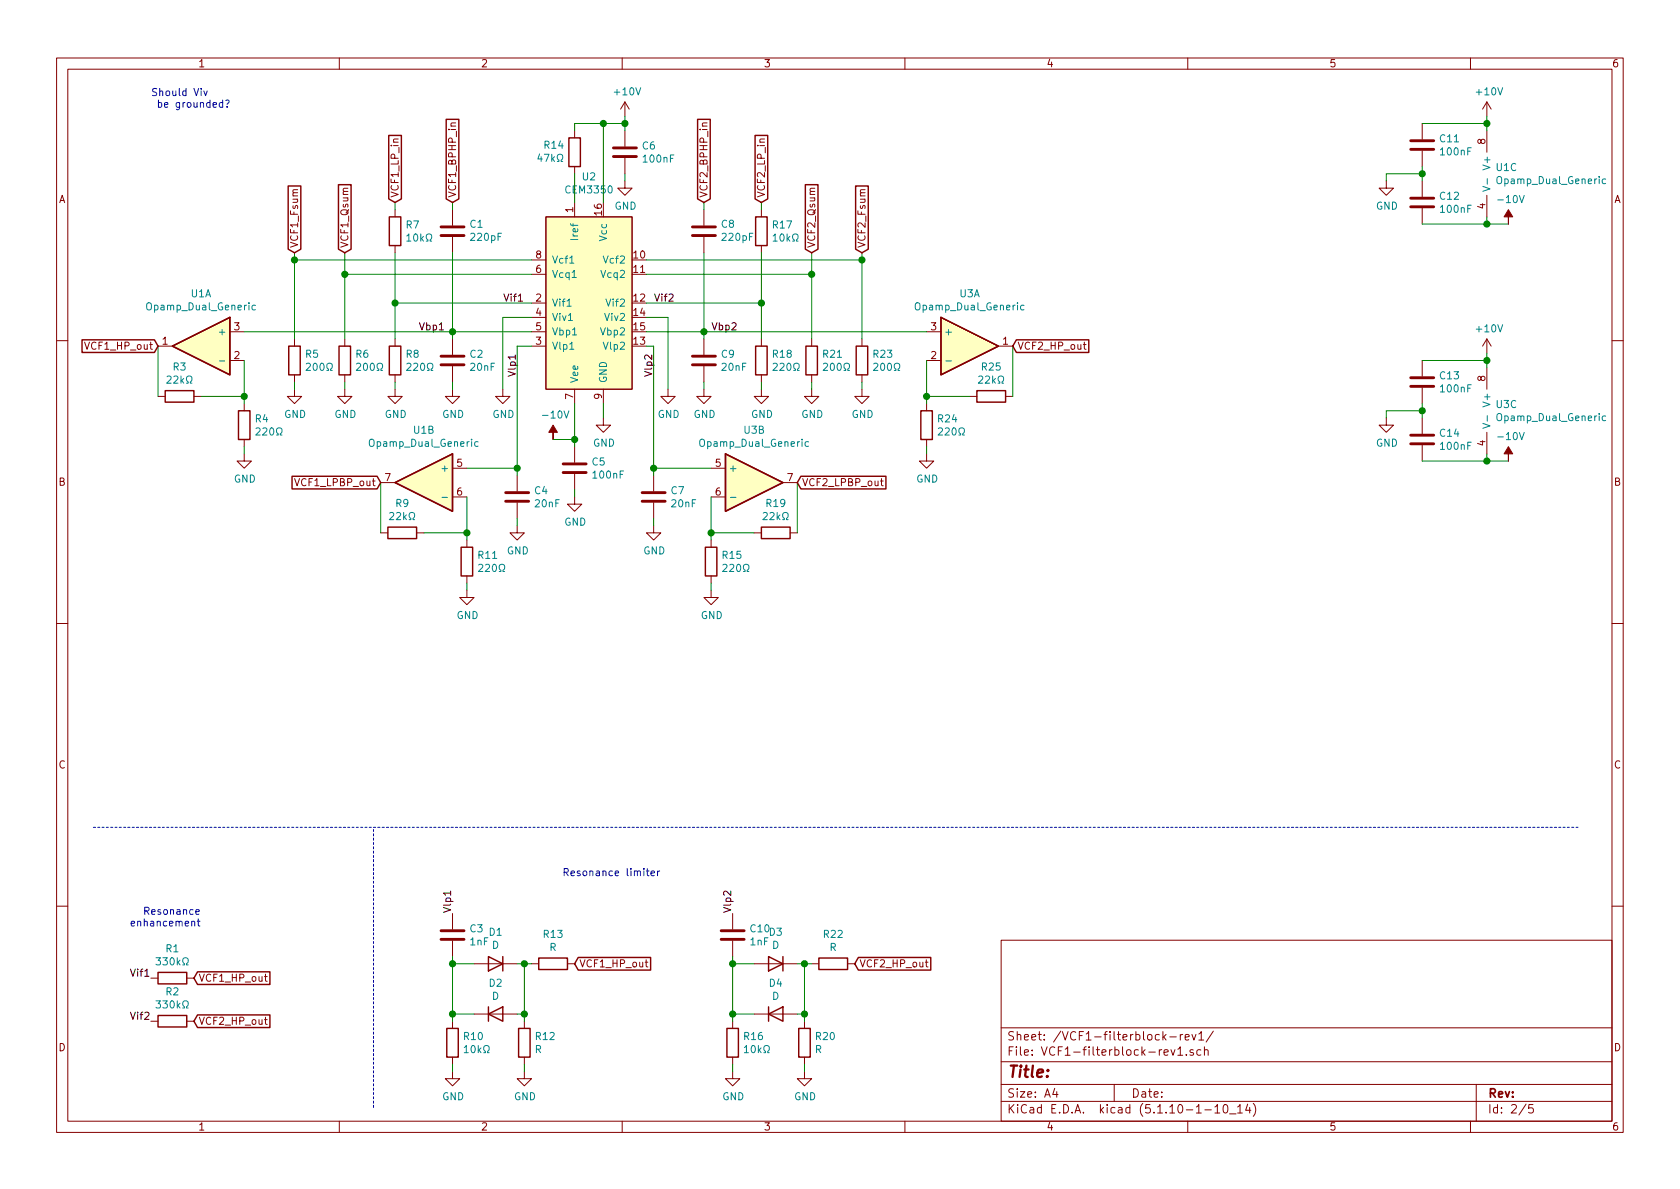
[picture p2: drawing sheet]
EESchema Schematic File Version 4
EELAYER 30 0
EELAYER END
$Descr A4 11693 8268
encoding utf-8
Sheet 2 5
Title ""
Date ""
Rev ""
Comp ""
Comment1 ""
Comment2 ""
Comment3 ""
Comment4 ""
$EndDescr
$Comp
L Device:C C7
U 1 1
P 4550 3450
F 0 "C7" H 4665 3496 50  0000 L CNN
F 1 "20nF" H 4665 3405 50  0000 L CNN
F 2 "" H 4588 3300 50  0001 C CNN
F 3 "~" H 4550 3450 50  0001 C CNN
	1    4550 3450
	1    0    0    -1  
$EndComp
$Comp
L Device:C C2
U 1 1
P 3150 2500
F 0 "C2" H 3265 2546 50  0000 L CNN
F 1 "20nF" H 3265 2455 50  0000 L CNN
F 2 "" H 3188 2350 50  0001 C CNN
F 3 "~" H 3150 2500 50  0001 C CNN
	1    3150 2500
	1    0    0    -1  
$EndComp
$Comp
L Device:C C5
U 1 1
P 4000 3250
F 0 "C5" H 4115 3296 50  0000 L CNN
F 1 "100nF" H 4115 3205 50  0000 L CNN
F 2 "" H 4038 3100 50  0001 C CNN
F 3 "~" H 4000 3250 50  0001 C CNN
	1    4000 3250
	1    0    0    -1  
$EndComp
$Comp
L Device:C C6
U 1 1
P 4350 1050
F 0 "C6" H 4465 1096 50  0000 L CNN
F 1 "100nF" H 4465 1005 50  0000 L CNN
F 2 "" H 4388 900 50  0001 C CNN
F 3 "~" H 4350 1050 50  0001 C CNN
	1    4350 1050
	1    0    0    -1  
$EndComp
$Comp
L power:GND #PWR015
U 1 1
P 4350 1250
F 0 "#PWR015" H 4350 1000 50  0001 C CNN
F 1 "GND" H 4355 1077 50  0000 C CNN
F 2 "" H 4350 1250 50  0001 C CNN
F 3 "" H 4350 1250 50  0001 C CNN
	1    4350 1250
	1    0    0    -1  
$EndComp
$Comp
L power:GND #PWR016
U 1 1
P 4550 3650
F 0 "#PWR016" H 4550 3400 50  0001 C CNN
F 1 "GND" H 4555 3477 50  0000 C CNN
F 2 "" H 4550 3650 50  0001 C CNN
F 3 "" H 4550 3650 50  0001 C CNN
	1    4550 3650
	1    0    0    -1  
$EndComp
$Comp
L power:GND #PWR012
U 1 1
P 4000 3450
F 0 "#PWR012" H 4000 3200 50  0001 C CNN
F 1 "GND" H 4005 3277 50  0000 C CNN
F 2 "" H 4000 3450 50  0001 C CNN
F 3 "" H 4000 3450 50  0001 C CNN
	1    4000 3450
	1    0    0    -1  
$EndComp
$Comp
L power:GND #PWR05
U 1 1
P 3150 2700
F 0 "#PWR05" H 3150 2450 50  0001 C CNN
F 1 "GND" H 3155 2527 50  0000 C CNN
F 2 "" H 3150 2700 50  0001 C CNN
F 3 "" H 3150 2700 50  0001 C CNN
	1    3150 2700
	1    0    0    -1  
$EndComp
Wire Wire Line
	3600 2400 3700 2400
Wire Wire Line
	3150 2350 3150 2300
Wire Wire Line
	3150 2300 3700 2300
Wire Wire Line
	3150 2650 3150 2700
$Comp
L power:GND #PWR013
U 1 1
P 4200 2900
F 0 "#PWR013" H 4200 2650 50  0001 C CNN
F 1 "GND" H 4205 2727 50  0000 C CNN
F 2 "" H 4200 2900 50  0001 C CNN
F 3 "" H 4200 2900 50  0001 C CNN
	1    4200 2900
	1    0    0    -1  
$EndComp
Wire Wire Line
	4200 2800 4200 2900
Wire Wire Line
	4550 3600 4550 3650
Wire Wire Line
	4550 3300 4550 3250
Wire Wire Line
	4550 2400 4500 2400
Wire Wire Line
	4350 900  4350 850 
Wire Wire Line
	4350 850  4200 850 
Wire Wire Line
	4200 850  4200 1400
Connection ~ 4350 850 
Wire Wire Line
	4350 850  4350 800 
Wire Wire Line
	4000 3400 4000 3450
Wire Wire Line
	4000 1200 4000 1400
Wire Wire Line
	4000 900  4000 850 
Wire Wire Line
	4000 850  4200 850 
Connection ~ 4200 850 
$Comp
L Device:R R14
U 1 1
P 4000 1050
F 0 "R14" H 3931 1004 50  0000 R CNN
F 1 "47kΩ" H 3931 1095 50  0000 R CNN
F 2 "" V 3930 1050 50  0001 C CNN
F 3 "~" H 4000 1050 50  0001 C CNN
	1    4000 1050
	1    0    0    1   
$EndComp
$Comp
L Device:C C1
U 1 1
P 3150 1600
F 0 "C1" H 3035 1554 50  0000 R CNN
F 1 "220pF" H 3035 1645 50  0000 R CNN
F 2 "" H 3188 1450 50  0001 C CNN
F 3 "~" H 3150 1600 50  0001 C CNN
	1    3150 1600
	-1   0    0    1   
$EndComp
$Comp
L power:GND #PWR018
U 1 1
P 4900 2700
F 0 "#PWR018" H 4900 2450 50  0001 C CNN
F 1 "GND" H 4905 2527 50  0000 C CNN
F 2 "" H 4900 2700 50  0001 C CNN
F 3 "" H 4900 2700 50  0001 C CNN
	1    4900 2700
	1    0    0    -1  
$EndComp
Wire Wire Line
	4900 2650 4900 2700
Wire Wire Line
	4900 2300 4900 2350
$Comp
L Device:C C9
U 1 1
P 4900 2500
F 0 "C9" H 5015 2546 50  0000 L CNN
F 1 "20nF" H 5015 2455 50  0000 L CNN
F 2 "" H 4938 2350 50  0001 C CNN
F 3 "~" H 4900 2500 50  0001 C CNN
	1    4900 2500
	1    0    0    -1  
$EndComp
$Comp
L Device:R R18
U 1 1
P 5300 2500
F 0 "R18" H 5370 2546 50  0000 L CNN
F 1 "220Ω" H 5370 2455 50  0000 L CNN
F 2 "" V 5230 2500 50  0001 C CNN
F 3 "~" H 5300 2500 50  0001 C CNN
	1    5300 2500
	1    0    0    -1  
$EndComp
$Comp
L power:GND #PWR021
U 1 1
P 5300 2700
F 0 "#PWR021" H 5300 2450 50  0001 C CNN
F 1 "GND" H 5305 2527 50  0000 C CNN
F 2 "" H 5300 2700 50  0001 C CNN
F 3 "" H 5300 2700 50  0001 C CNN
	1    5300 2700
	1    0    0    -1  
$EndComp
$Comp
L power:GND #PWR04
U 1 1
P 2750 2700
F 0 "#PWR04" H 2750 2450 50  0001 C CNN
F 1 "GND" H 2755 2527 50  0000 C CNN
F 2 "" H 2750 2700 50  0001 C CNN
F 3 "" H 2750 2700 50  0001 C CNN
	1    2750 2700
	1    0    0    -1  
$EndComp
Wire Wire Line
	2750 2700 2750 2650
Wire Wire Line
	5300 2700 5300 2650
$Comp
L Device:R R8
U 1 1
P 2750 2500
F 0 "R8" H 2820 2546 50  0000 L CNN
F 1 "220Ω" H 2820 2455 50  0000 L CNN
F 2 "" V 2680 2500 50  0001 C CNN
F 3 "~" H 2750 2500 50  0001 C CNN
	1    2750 2500
	1    0    0    -1  
$EndComp
$Comp
L Device:R R21
U 1 1
P 5650 2500
F 0 "R21" H 5720 2546 50  0000 L CNN
F 1 "200Ω" H 5720 2455 50  0000 L CNN
F 2 "" V 5580 2500 50  0001 C CNN
F 3 "~" H 5650 2500 50  0001 C CNN
	1    5650 2500
	1    0    0    -1  
$EndComp
$Comp
L power:GND #PWR023
U 1 1
P 5650 2700
F 0 "#PWR023" H 5650 2450 50  0001 C CNN
F 1 "GND" H 5655 2527 50  0000 C CNN
F 2 "" H 5650 2700 50  0001 C CNN
F 3 "" H 5650 2700 50  0001 C CNN
	1    5650 2700
	1    0    0    -1  
$EndComp
$Comp
L Device:R R23
U 1 1
P 6000 2500
F 0 "R23" H 6070 2546 50  0000 L CNN
F 1 "200Ω" H 6070 2455 50  0000 L CNN
F 2 "" V 5930 2500 50  0001 C CNN
F 3 "~" H 6000 2500 50  0001 C CNN
	1    6000 2500
	1    0    0    -1  
$EndComp
$Comp
L power:GND #PWR024
U 1 1
P 6000 2700
F 0 "#PWR024" H 6000 2450 50  0001 C CNN
F 1 "GND" H 6005 2527 50  0000 C CNN
F 2 "" H 6000 2700 50  0001 C CNN
F 3 "" H 6000 2700 50  0001 C CNN
	1    6000 2700
	1    0    0    -1  
$EndComp
$Comp
L Device:R R6
U 1 1
P 2400 2500
F 0 "R6" H 2470 2546 50  0000 L CNN
F 1 "200Ω" H 2470 2455 50  0000 L CNN
F 2 "" V 2330 2500 50  0001 C CNN
F 3 "~" H 2400 2500 50  0001 C CNN
	1    2400 2500
	1    0    0    -1  
$EndComp
$Comp
L power:GND #PWR03
U 1 1
P 2400 2700
F 0 "#PWR03" H 2400 2450 50  0001 C CNN
F 1 "GND" H 2405 2527 50  0000 C CNN
F 2 "" H 2400 2700 50  0001 C CNN
F 3 "" H 2400 2700 50  0001 C CNN
	1    2400 2700
	1    0    0    -1  
$EndComp
$Comp
L Device:R R5
U 1 1
P 2050 2500
F 0 "R5" H 2120 2546 50  0000 L CNN
F 1 "200Ω" H 2120 2455 50  0000 L CNN
F 2 "" V 1980 2500 50  0001 C CNN
F 3 "~" H 2050 2500 50  0001 C CNN
	1    2050 2500
	1    0    0    -1  
$EndComp
$Comp
L power:GND #PWR02
U 1 1
P 2050 2700
F 0 "#PWR02" H 2050 2450 50  0001 C CNN
F 1 "GND" H 2055 2527 50  0000 C CNN
F 2 "" H 2050 2700 50  0001 C CNN
F 3 "" H 2050 2700 50  0001 C CNN
	1    2050 2700
	1    0    0    -1  
$EndComp
Wire Wire Line
	5650 2700 5650 2650
Wire Wire Line
	6000 2700 6000 2650
Wire Wire Line
	5650 2350 5650 1900
Wire Wire Line
	5650 1900 4500 1900
Wire Wire Line
	6000 2350 6000 1800
Wire Wire Line
	6000 1800 4500 1800
Wire Wire Line
	2400 2350 2400 1900
Wire Wire Line
	2400 1900 3700 1900
Wire Wire Line
	2050 2350 2050 1800
Wire Wire Line
	2050 1800 3700 1800
Wire Wire Line
	2050 2700 2050 2650
Wire Wire Line
	2400 2700 2400 2650
Wire Wire Line
	3150 1750 3150 2300
Connection ~ 3150 2300
$Comp
L Device:R R7
U 1 1
P 2750 1600
F 0 "R7" H 2820 1646 50  0000 L CNN
F 1 "10kΩ" H 2820 1555 50  0000 L CNN
F 2 "" V 2680 1600 50  0001 C CNN
F 3 "~" H 2750 1600 50  0001 C CNN
	1    2750 1600
	1    0    0    -1  
$EndComp
Wire Wire Line
	2400 1900 2400 1750
Connection ~ 2400 1900
Wire Wire Line
	2050 1800 2050 1750
Connection ~ 2050 1800
$Comp
L Device:C C8
U 1 1
P 4900 1600
F 0 "C8" H 4785 1554 50  0000 R CNN
F 1 "220pF" H 4785 1645 50  0000 R CNN
F 2 "" H 4938 1450 50  0001 C CNN
F 3 "~" H 4900 1600 50  0001 C CNN
	1    4900 1600
	-1   0    0    1   
$EndComp
$Comp
L Device:R R17
U 1 1
P 5300 1600
F 0 "R17" H 5370 1646 50  0000 L CNN
F 1 "10kΩ" H 5370 1555 50  0000 L CNN
F 2 "" V 5230 1600 50  0001 C CNN
F 3 "~" H 5300 1600 50  0001 C CNN
	1    5300 1600
	1    0    0    -1  
$EndComp
Wire Wire Line
	4900 1750 4900 2300
Connection ~ 4900 2300
Wire Wire Line
	5650 1750 5650 1900
Connection ~ 5650 1900
Wire Wire Line
	6000 1750 6000 1800
Connection ~ 6000 1800
$Comp
L Device:Opamp_Dual_Generic U3
U 1 1
P 6750 2400
F 0 "U3" H 6750 2767 50  0000 C CNN
F 1 "Opamp_Dual_Generic" H 6750 2676 50  0000 C CNN
F 2 "" H 6750 2400 50  0001 C CNN
F 3 "~" H 6750 2400 50  0001 C CNN
	1    6750 2400
	1    0    0    -1  
$EndComp
$Comp
L Device:Opamp_Dual_Generic U3
U 2 1
P 5250 3350
F 0 "U3" H 5250 3717 50  0000 C CNN
F 1 "Opamp_Dual_Generic" H 5250 3626 50  0000 C CNN
F 2 "" H 5250 3350 50  0001 C CNN
F 3 "~" H 5250 3350 50  0001 C CNN
	2    5250 3350
	1    0    0    -1  
$EndComp
$Comp
L Device:Opamp_Dual_Generic U1
U 1 1
P 1400 2400
F 0 "U1" H 1400 2767 50  0000 C CNN
F 1 "Opamp_Dual_Generic" H 1400 2676 50  0000 C CNN
F 2 "" H 1400 2400 50  0001 C CNN
F 3 "~" H 1400 2400 50  0001 C CNN
	1    1400 2400
	-1   0    0    -1  
$EndComp
$Comp
L Device:Opamp_Dual_Generic U1
U 2 1
P 2950 3350
F 0 "U1" H 2950 3717 50  0000 C CNN
F 1 "Opamp_Dual_Generic" H 2950 3626 50  0000 C CNN
F 2 "" H 2950 3350 50  0001 C CNN
F 3 "~" H 2950 3350 50  0001 C CNN
	2    2950 3350
	-1   0    0    -1  
$EndComp
$Comp
L Device:R R24
U 1 1
P 6450 2950
F 0 "R24" H 6520 2996 50  0000 L CNN
F 1 "220Ω" H 6520 2905 50  0000 L CNN
F 2 "" V 6380 2950 50  0001 C CNN
F 3 "~" H 6450 2950 50  0001 C CNN
	1    6450 2950
	1    0    0    -1  
$EndComp
$Comp
L Device:R R4
U 1 1
P 1700 2950
F 0 "R4" H 1770 2996 50  0000 L CNN
F 1 "220Ω" H 1770 2905 50  0000 L CNN
F 2 "" V 1630 2950 50  0001 C CNN
F 3 "~" H 1700 2950 50  0001 C CNN
	1    1700 2950
	1    0    0    -1  
$EndComp
$Comp
L Device:R R25
U 1 1
P 6900 2750
F 0 "R25" V 6693 2750 50  0000 C CNN
F 1 "22kΩ" V 6784 2750 50  0000 C CNN
F 2 "" V 6830 2750 50  0001 C CNN
F 3 "~" H 6900 2750 50  0001 C CNN
	1    6900 2750
	0    1    1    0   
$EndComp
$Comp
L Device:R R3
U 1 1
P 1250 2750
F 0 "R3" V 1043 2750 50  0000 C CNN
F 1 "22kΩ" V 1134 2750 50  0000 C CNN
F 2 "" V 1180 2750 50  0001 C CNN
F 3 "~" H 1250 2750 50  0001 C CNN
	1    1250 2750
	0    1    1    0   
$EndComp
$Comp
L power:GND #PWR01
U 1 1
P 1700 3150
F 0 "#PWR01" H 1700 2900 50  0001 C CNN
F 1 "GND" H 1705 2977 50  0000 C CNN
F 2 "" H 1700 3150 50  0001 C CNN
F 3 "" H 1700 3150 50  0001 C CNN
	1    1700 3150
	1    0    0    -1  
$EndComp
$Comp
L power:GND #PWR025
U 1 1
P 6450 3150
F 0 "#PWR025" H 6450 2900 50  0001 C CNN
F 1 "GND" H 6455 2977 50  0000 C CNN
F 2 "" H 6450 3150 50  0001 C CNN
F 3 "" H 6450 3150 50  0001 C CNN
	1    6450 3150
	1    0    0    -1  
$EndComp
Wire Wire Line
	4900 2300 6450 2300
Wire Wire Line
	6450 2800 6450 2750
Wire Wire Line
	6750 2750 6450 2750
Connection ~ 6450 2750
Wire Wire Line
	6450 2750 6450 2500
Wire Wire Line
	7050 2750 7050 2400
Wire Wire Line
	6450 3150 6450 3100
Wire Wire Line
	1700 2500 1700 2750
Wire Wire Line
	1400 2750 1700 2750
Connection ~ 1700 2750
Wire Wire Line
	1700 2750 1700 2800
Wire Wire Line
	1700 2300 3150 2300
Wire Wire Line
	1100 2750 1100 2400
Wire Wire Line
	1700 3150 1700 3100
$Comp
L Device:R R15
U 1 1
P 4950 3900
F 0 "R15" H 5020 3946 50  0000 L CNN
F 1 "220Ω" H 5020 3855 50  0000 L CNN
F 2 "" V 4880 3900 50  0001 C CNN
F 3 "~" H 4950 3900 50  0001 C CNN
	1    4950 3900
	1    0    0    -1  
$EndComp
$Comp
L Device:R R19
U 1 1
P 5400 3700
F 0 "R19" V 5193 3700 50  0000 C CNN
F 1 "22kΩ" V 5284 3700 50  0000 C CNN
F 2 "" V 5330 3700 50  0001 C CNN
F 3 "~" H 5400 3700 50  0001 C CNN
	1    5400 3700
	0    1    1    0   
$EndComp
$Comp
L power:GND #PWR019
U 1 1
P 4950 4100
F 0 "#PWR019" H 4950 3850 50  0001 C CNN
F 1 "GND" H 4955 3927 50  0000 C CNN
F 2 "" H 4950 4100 50  0001 C CNN
F 3 "" H 4950 4100 50  0001 C CNN
	1    4950 4100
	1    0    0    -1  
$EndComp
Wire Wire Line
	4950 3750 4950 3700
Wire Wire Line
	5250 3700 4950 3700
Connection ~ 4950 3700
Wire Wire Line
	4950 3700 4950 3450
Wire Wire Line
	5550 3700 5550 3350
Wire Wire Line
	4950 4100 4950 4050
Wire Wire Line
	4950 3250 4550 3250
Connection ~ 4550 3250
$Comp
L Device:R R11
U 1 1
P 3250 3900
F 0 "R11" H 3320 3946 50  0000 L CNN
F 1 "220Ω" H 3320 3855 50  0000 L CNN
F 2 "" V 3180 3900 50  0001 C CNN
F 3 "~" H 3250 3900 50  0001 C CNN
	1    3250 3900
	1    0    0    -1  
$EndComp
$Comp
L Device:R R9
U 1 1
P 2800 3700
F 0 "R9" V 2593 3700 50  0000 C CNN
F 1 "22kΩ" V 2684 3700 50  0000 C CNN
F 2 "" V 2730 3700 50  0001 C CNN
F 3 "~" H 2800 3700 50  0001 C CNN
	1    2800 3700
	0    1    1    0   
$EndComp
$Comp
L power:GND #PWR07
U 1 1
P 3250 4100
F 0 "#PWR07" H 3250 3850 50  0001 C CNN
F 1 "GND" H 3255 3927 50  0000 C CNN
F 2 "" H 3250 4100 50  0001 C CNN
F 3 "" H 3250 4100 50  0001 C CNN
	1    3250 4100
	1    0    0    -1  
$EndComp
Wire Wire Line
	3250 3450 3250 3700
Wire Wire Line
	2950 3700 3250 3700
Connection ~ 3250 3700
Wire Wire Line
	3250 3700 3250 3750
Wire Wire Line
	2650 3700 2650 3350
Wire Wire Line
	3250 4100 3250 4050
Wire Wire Line
	3250 3250 3600 3250
Connection ~ 3600 3250
$Comp
L ModularMayhemSymbols:CEM3350 U2
U 1 1
P 4100 2100
F 0 "U2" H 4100 2981 50  0000 C CNN
F 1 "CEM3350" H 4100 2890 50  0000 C CNN
F 2 "" H 3300 3000 50  0001 C CNN
F 3 "" H 3300 3000 50  0001 C CNN
	1    4100 2100
	1    0    0    -1  
$EndComp
Wire Wire Line
	4350 1200 4350 1250
Text GLabel 2050 1750 1    50   Input ~ 0
VCF1_Fsum
Text GLabel 2400 1750 1    50   Input ~ 0
VCF1_Qsum
Text GLabel 2750 1400 1    50   Input ~ 0
VCF1_LP_in
Text GLabel 3150 1400 1    50   Input ~ 0
VCF1_BPHP_in
Text GLabel 4900 1400 1    50   Input ~ 0
VCF2_BPHP_in
Text GLabel 5300 1400 1    50   Input ~ 0
VCF2_LP_in
Text GLabel 5650 1750 1    50   Input ~ 0
VCF2_Qsum
Text GLabel 6000 1750 1    50   Input ~ 0
VCF2_Fsum
Text GLabel 1100 2400 0    50   Input ~ 0
VCF1_HP_out
Text GLabel 2650 3350 0    50   Input ~ 0
VCF1_LPBP_out
Text GLabel 7050 2400 2    50   Input ~ 0
VCF2_HP_out
Text GLabel 5550 3350 2    50   Input ~ 0
VCF2_LPBP_out
$Comp
L power:+10V #PWR014
U 1 1
P 4350 800
F 0 "#PWR014" H 4350 650 50  0001 C CNN
F 1 "+10V" H 4365 973 50  0000 C CNN
F 2 "" H 4350 800 50  0001 C CNN
F 3 "" H 4350 800 50  0001 C CNN
	1    4350 800 
	1    0    0    -1  
$EndComp
Wire Wire Line
	4000 2800 4000 3050
$Comp
L power:-10V #PWR011
U 1 1
P 3850 3050
F 0 "#PWR011" H 3850 3150 50  0001 C CNN
F 1 "-10V" H 3865 3223 50  0000 C CNN
F 2 "" H 3850 3050 50  0001 C CNN
F 3 "" H 3850 3050 50  0001 C CNN
	1    3850 3050
	1    0    0    -1  
$EndComp
Wire Wire Line
	3850 3050 4000 3050
Connection ~ 4000 3050
Wire Wire Line
	4000 3050 4000 3100
$Comp
L Device:Opamp_Dual_Generic U?
U 3 1
P 10450 1200
AR Path="/6166A394" Ref="U?"  Part="3" 
AR Path="/616234BB/6166A394" Ref="U?"  Part="3" 
AR Path="/61614E7E/6166A394" Ref="U1"  Part="3" 
F 0 "U1" H 10408 1246 50  0000 L CNN
F 1 "Opamp_Dual_Generic" H 10408 1155 50  0000 L CNN
F 2 "" H 10450 1200 50  0001 C CNN
F 3 "~" H 10450 1200 50  0001 C CNN
	3    10450 1200
	1    0    0    -1  
$EndComp
$Comp
L Device:C C?
U 1 1
P 9900 1000
AR Path="/6166A39A" Ref="C?"  Part="1" 
AR Path="/616234BB/6166A39A" Ref="C?"  Part="1" 
AR Path="/61614E7E/6166A39A" Ref="C11"  Part="1" 
F 0 "C11" H 10015 1046 50  0000 L CNN
F 1 "100nF" H 10015 955 50  0000 L CNN
F 2 "" H 9938 850 50  0001 C CNN
F 3 "~" H 9900 1000 50  0001 C CNN
	1    9900 1000
	1    0    0    -1  
$EndComp
$Comp
L Device:C C?
U 1 1
P 9900 1400
AR Path="/6166A3A0" Ref="C?"  Part="1" 
AR Path="/616234BB/6166A3A0" Ref="C?"  Part="1" 
AR Path="/61614E7E/6166A3A0" Ref="C12"  Part="1" 
F 0 "C12" H 10015 1446 50  0000 L CNN
F 1 "100nF" H 10015 1355 50  0000 L CNN
F 2 "" H 9938 1250 50  0001 C CNN
F 3 "~" H 9900 1400 50  0001 C CNN
	1    9900 1400
	1    0    0    -1  
$EndComp
$Comp
L power:GND #PWR?
U 1 1
P 9650 1250
AR Path="/6166A3A6" Ref="#PWR?"  Part="1" 
AR Path="/616234BB/6166A3A6" Ref="#PWR?"  Part="1" 
AR Path="/61614E7E/6166A3A6" Ref="#PWR026"  Part="1" 
F 0 "#PWR026" H 9650 1000 50  0001 C CNN
F 1 "GND" H 9655 1077 50  0000 C CNN
F 2 "" H 9650 1250 50  0001 C CNN
F 3 "" H 9650 1250 50  0001 C CNN
	1    9650 1250
	1    0    0    -1  
$EndComp
Wire Wire Line
	10350 800  10350 850 
Wire Wire Line
	10350 1500 10350 1550
Wire Wire Line
	9900 1150 9900 1200
Wire Wire Line
	9650 1250 9650 1200
Wire Wire Line
	9650 1200 9900 1200
Connection ~ 9900 1200
Wire Wire Line
	9900 1200 9900 1250
Wire Wire Line
	9900 850  10350 850 
Connection ~ 10350 850 
Wire Wire Line
	10350 850  10350 900 
Wire Wire Line
	9900 1550 10350 1550
$Comp
L Device:Opamp_Dual_Generic U?
U 3 1
P 10450 2850
AR Path="/6166A3C5" Ref="U?"  Part="3" 
AR Path="/616234BB/6166A3C5" Ref="U?"  Part="3" 
AR Path="/61614E7E/6166A3C5" Ref="U3"  Part="3" 
F 0 "U3" H 10408 2896 50  0000 L CNN
F 1 "Opamp_Dual_Generic" H 10408 2805 50  0000 L CNN
F 2 "" H 10450 2850 50  0001 C CNN
F 3 "~" H 10450 2850 50  0001 C CNN
	3    10450 2850
	1    0    0    -1  
$EndComp
$Comp
L Device:C C?
U 1 1
P 9900 2650
AR Path="/6166A3CB" Ref="C?"  Part="1" 
AR Path="/616234BB/6166A3CB" Ref="C?"  Part="1" 
AR Path="/61614E7E/6166A3CB" Ref="C13"  Part="1" 
F 0 "C13" H 10015 2696 50  0000 L CNN
F 1 "100nF" H 10015 2605 50  0000 L CNN
F 2 "" H 9938 2500 50  0001 C CNN
F 3 "~" H 9900 2650 50  0001 C CNN
	1    9900 2650
	1    0    0    -1  
$EndComp
$Comp
L Device:C C?
U 1 1
P 9900 3050
AR Path="/6166A3D1" Ref="C?"  Part="1" 
AR Path="/616234BB/6166A3D1" Ref="C?"  Part="1" 
AR Path="/61614E7E/6166A3D1" Ref="C14"  Part="1" 
F 0 "C14" H 10015 3096 50  0000 L CNN
F 1 "100nF" H 10015 3005 50  0000 L CNN
F 2 "" H 9938 2900 50  0001 C CNN
F 3 "~" H 9900 3050 50  0001 C CNN
	1    9900 3050
	1    0    0    -1  
$EndComp
$Comp
L power:GND #PWR?
U 1 1
P 9650 2900
AR Path="/6166A3D7" Ref="#PWR?"  Part="1" 
AR Path="/616234BB/6166A3D7" Ref="#PWR?"  Part="1" 
AR Path="/61614E7E/6166A3D7" Ref="#PWR027"  Part="1" 
F 0 "#PWR027" H 9650 2650 50  0001 C CNN
F 1 "GND" H 9655 2727 50  0000 C CNN
F 2 "" H 9650 2900 50  0001 C CNN
F 3 "" H 9650 2900 50  0001 C CNN
	1    9650 2900
	1    0    0    -1  
$EndComp
Wire Wire Line
	10350 2450 10350 2500
Wire Wire Line
	10350 3150 10350 3200
Wire Wire Line
	9900 2800 9900 2850
Wire Wire Line
	9650 2900 9650 2850
Wire Wire Line
	9650 2850 9900 2850
Connection ~ 9900 2850
Wire Wire Line
	9900 2850 9900 2900
Wire Wire Line
	9900 2500 10350 2500
Connection ~ 10350 2500
Wire Wire Line
	10350 2500 10350 2550
Wire Wire Line
	9900 3200 10350 3200
$Comp
L power:+10V #PWR028
U 1 1
P 10350 800
F 0 "#PWR028" H 10350 650 50  0001 C CNN
F 1 "+10V" H 10365 973 50  0000 C CNN
F 2 "" H 10350 800 50  0001 C CNN
F 3 "" H 10350 800 50  0001 C CNN
	1    10350 800 
	1    0    0    -1  
$EndComp
$Comp
L power:+10V #PWR029
U 1 1
P 10350 2450
F 0 "#PWR029" H 10350 2300 50  0001 C CNN
F 1 "+10V" H 10365 2623 50  0000 C CNN
F 2 "" H 10350 2450 50  0001 C CNN
F 3 "" H 10350 2450 50  0001 C CNN
	1    10350 2450
	1    0    0    -1  
$EndComp
$Comp
L power:-10V #PWR030
U 1 1
P 10500 1550
F 0 "#PWR030" H 10500 1650 50  0001 C CNN
F 1 "-10V" H 10515 1723 50  0000 C CNN
F 2 "" H 10500 1550 50  0001 C CNN
F 3 "" H 10500 1550 50  0001 C CNN
	1    10500 1550
	1    0    0    -1  
$EndComp
$Comp
L power:-10V #PWR031
U 1 1
P 10500 3200
F 0 "#PWR031" H 10500 3300 50  0001 C CNN
F 1 "-10V" H 10515 3373 50  0000 C CNN
F 2 "" H 10500 3200 50  0001 C CNN
F 3 "" H 10500 3200 50  0001 C CNN
	1    10500 3200
	1    0    0    -1  
$EndComp
Wire Wire Line
	10350 3200 10500 3200
Connection ~ 10350 3200
Wire Wire Line
	10350 1550 10500 1550
Connection ~ 10350 1550
Wire Wire Line
	5300 1450 5300 1400
Wire Wire Line
	4900 1450 4900 1400
$Comp
L power:GND #PWR017
U 1 1
P 4650 2700
F 0 "#PWR017" H 4650 2450 50  0001 C CNN
F 1 "GND" H 4655 2527 50  0000 C CNN
F 2 "" H 4650 2700 50  0001 C CNN
F 3 "" H 4650 2700 50  0001 C CNN
	1    4650 2700
	1    0    0    -1  
$EndComp
Wire Wire Line
	3150 1450 3150 1400
Wire Wire Line
	2750 1450 2750 1400
$Comp
L power:GND #PWR08
U 1 1
P 3500 2700
F 0 "#PWR08" H 3500 2450 50  0001 C CNN
F 1 "GND" H 3505 2527 50  0000 C CNN
F 2 "" H 3500 2700 50  0001 C CNN
F 3 "" H 3500 2700 50  0001 C CNN
	1    3500 2700
	1    0    0    -1  
$EndComp
Text Notes 1050 750  0    50   ~ 0
Should Viv\n be grounded?
Wire Wire Line
	3600 3300 3600 3250
$Comp
L Device:C C4
U 1 1
P 3600 3450
F 0 "C4" H 3715 3496 50  0000 L CNN
F 1 "20nF" H 3715 3405 50  0000 L CNN
F 2 "" H 3638 3300 50  0001 C CNN
F 3 "~" H 3600 3450 50  0001 C CNN
	1    3600 3450
	1    0    0    -1  
$EndComp
Wire Wire Line
	3600 3600 3600 3650
$Comp
L power:GND #PWR09
U 1 1
P 3600 3650
F 0 "#PWR09" H 3600 3400 50  0001 C CNN
F 1 "GND" H 3605 3477 50  0000 C CNN
F 2 "" H 3600 3650 50  0001 C CNN
F 3 "" H 3600 3650 50  0001 C CNN
	1    3600 3650
	1    0    0    -1  
$EndComp
Text Label 3600 2450 3    50   ~ 0
Vlp1
Text Label 4550 2450 3    50   ~ 0
Vlp2
Wire Wire Line
	3600 3250 3600 2400
Wire Wire Line
	4550 3250 4550 2400
Text Label 3100 2300 2    50   ~ 0
Vbp1
$Comp
L Device:R R1
U 1 1
P 1200 6800
F 0 "R1" V 993 6800 50  0000 C CNN
F 1 "330kΩ" V 1084 6800 50  0000 C CNN
F 2 "" V 1130 6800 50  0001 C CNN
F 3 "~" H 1200 6800 50  0001 C CNN
	1    1200 6800
	0    1    1    0   
$EndComp
Wire Wire Line
	2750 1750 2750 2100
Wire Wire Line
	3500 2700 3500 2200
Wire Wire Line
	3500 2200 3700 2200
Wire Wire Line
	4650 2200 4500 2200
Wire Wire Line
	4500 2100 5300 2100
Wire Wire Line
	5300 1750 5300 2100
Connection ~ 5300 2100
Wire Wire Line
	5300 2100 5300 2350
Wire Wire Line
	3700 2100 2750 2100
Connection ~ 2750 2100
Wire Wire Line
	2750 2100 2750 2350
Text Label 4550 2100 0    50   ~ 0
Vif2
Text Label 3650 2100 2    50   ~ 0
Vif1
Wire Wire Line
	4650 2700 4650 2200
Wire Wire Line
	4500 2300 4900 2300
Text Label 4950 2300 0    50   ~ 0
Vbp2
Text Label 1050 6800 2    50   ~ 0
Vif1
$Comp
L Device:R R2
U 1 1
P 1200 7100
F 0 "R2" V 993 7100 50  0000 C CNN
F 1 "330kΩ" V 1084 7100 50  0000 C CNN
F 2 "" V 1130 7100 50  0001 C CNN
F 3 "~" H 1200 7100 50  0001 C CNN
	1    1200 7100
	0    1    1    0   
$EndComp
Text Label 1050 7100 2    50   ~ 0
Vif2
Text Notes 1400 6450 2    50   ~ 0
Resonance\nenhancement
Text GLabel 1350 6800 2    50   Input ~ 0
VCF1_HP_out
Text GLabel 1350 7100 2    50   Input ~ 0
VCF2_HP_out
$Comp
L Device:R R13
U 1 1
P 3850 6700
F 0 "R13" V 3643 6700 50  0000 C CNN
F 1 "R" V 3734 6700 50  0000 C CNN
F 2 "" V 3780 6700 50  0001 C CNN
F 3 "~" H 3850 6700 50  0001 C CNN
	1    3850 6700
	0    1    1    0   
$EndComp
$Comp
L Device:R R12
U 1 1
P 3650 7250
F 0 "R12" H 3720 7296 50  0000 L CNN
F 1 "R" H 3720 7205 50  0000 L CNN
F 2 "" V 3580 7250 50  0001 C CNN
F 3 "~" H 3650 7250 50  0001 C CNN
	1    3650 7250
	1    0    0    -1  
$EndComp
$Comp
L Device:R R10
U 1 1
P 3150 7250
F 0 "R10" H 3220 7296 50  0000 L CNN
F 1 "10kΩ" H 3220 7205 50  0000 L CNN
F 2 "" V 3080 7250 50  0001 C CNN
F 3 "~" H 3150 7250 50  0001 C CNN
	1    3150 7250
	1    0    0    -1  
$EndComp
$Comp
L Device:C C3
U 1 1
P 3150 6500
F 0 "C3" H 3265 6546 50  0000 L CNN
F 1 "1nF" H 3265 6455 50  0000 L CNN
F 2 "" H 3188 6350 50  0001 C CNN
F 3 "~" H 3150 6500 50  0001 C CNN
	1    3150 6500
	1    0    0    -1  
$EndComp
$Comp
L Device:D D2
U 1 1
P 3450 7050
F 0 "D2" H 3450 7267 50  0000 C CNN
F 1 "D" H 3450 7176 50  0000 C CNN
F 2 "" H 3450 7050 50  0001 C CNN
F 3 "~" H 3450 7050 50  0001 C CNN
	1    3450 7050
	1    0    0    -1  
$EndComp
$Comp
L Device:D D1
U 1 1
P 3450 6700
F 0 "D1" H 3450 6483 50  0000 C CNN
F 1 "D" H 3450 6574 50  0000 C CNN
F 2 "" H 3450 6700 50  0001 C CNN
F 3 "~" H 3450 6700 50  0001 C CNN
	1    3450 6700
	-1   0    0    1   
$EndComp
$Comp
L power:GND #PWR06
U 1 1
P 3150 7450
F 0 "#PWR06" H 3150 7200 50  0001 C CNN
F 1 "GND" H 3155 7277 50  0000 C CNN
F 2 "" H 3150 7450 50  0001 C CNN
F 3 "" H 3150 7450 50  0001 C CNN
	1    3150 7450
	1    0    0    -1  
$EndComp
$Comp
L power:GND #PWR010
U 1 1
P 3650 7450
F 0 "#PWR010" H 3650 7200 50  0001 C CNN
F 1 "GND" H 3655 7277 50  0000 C CNN
F 2 "" H 3650 7450 50  0001 C CNN
F 3 "" H 3650 7450 50  0001 C CNN
	1    3650 7450
	1    0    0    -1  
$EndComp
Wire Wire Line
	3600 6700 3650 6700
Wire Wire Line
	3650 7100 3650 7050
Connection ~ 3650 6700
Wire Wire Line
	3650 6700 3700 6700
Wire Wire Line
	3600 7050 3650 7050
Connection ~ 3650 7050
Wire Wire Line
	3650 7050 3650 6700
Wire Wire Line
	3150 7100 3150 7050
Wire Wire Line
	3300 6700 3150 6700
Connection ~ 3150 6700
Wire Wire Line
	3150 6700 3150 6650
Wire Wire Line
	3300 7050 3150 7050
Connection ~ 3150 7050
Wire Wire Line
	3150 7050 3150 6700
Wire Wire Line
	3650 7450 3650 7400
Wire Wire Line
	3150 7450 3150 7400
Text Label 3150 6350 1    50   ~ 0
Vlp1
Text GLabel 4000 6700 2    50   Input ~ 0
VCF1_HP_out
$Comp
L Device:R R22
U 1 1
P 5800 6700
F 0 "R22" V 5593 6700 50  0000 C CNN
F 1 "R" V 5684 6700 50  0000 C CNN
F 2 "" V 5730 6700 50  0001 C CNN
F 3 "~" H 5800 6700 50  0001 C CNN
	1    5800 6700
	0    1    1    0   
$EndComp
$Comp
L Device:R R20
U 1 1
P 5600 7250
F 0 "R20" H 5670 7296 50  0000 L CNN
F 1 "R" H 5670 7205 50  0000 L CNN
F 2 "" V 5530 7250 50  0001 C CNN
F 3 "~" H 5600 7250 50  0001 C CNN
	1    5600 7250
	1    0    0    -1  
$EndComp
$Comp
L Device:R R16
U 1 1
P 5100 7250
F 0 "R16" H 5170 7296 50  0000 L CNN
F 1 "10kΩ" H 5170 7205 50  0000 L CNN
F 2 "" V 5030 7250 50  0001 C CNN
F 3 "~" H 5100 7250 50  0001 C CNN
	1    5100 7250
	1    0    0    -1  
$EndComp
$Comp
L Device:C C10
U 1 1
P 5100 6500
F 0 "C10" H 5215 6546 50  0000 L CNN
F 1 "1nF" H 5215 6455 50  0000 L CNN
F 2 "" H 5138 6350 50  0001 C CNN
F 3 "~" H 5100 6500 50  0001 C CNN
	1    5100 6500
	1    0    0    -1  
$EndComp
$Comp
L Device:D D4
U 1 1
P 5400 7050
F 0 "D4" H 5400 7267 50  0000 C CNN
F 1 "D" H 5400 7176 50  0000 C CNN
F 2 "" H 5400 7050 50  0001 C CNN
F 3 "~" H 5400 7050 50  0001 C CNN
	1    5400 7050
	1    0    0    -1  
$EndComp
$Comp
L Device:D D3
U 1 1
P 5400 6700
F 0 "D3" H 5400 6483 50  0000 C CNN
F 1 "D" H 5400 6574 50  0000 C CNN
F 2 "" H 5400 6700 50  0001 C CNN
F 3 "~" H 5400 6700 50  0001 C CNN
	1    5400 6700
	-1   0    0    1   
$EndComp
$Comp
L power:GND #PWR020
U 1 1
P 5100 7450
F 0 "#PWR020" H 5100 7200 50  0001 C CNN
F 1 "GND" H 5105 7277 50  0000 C CNN
F 2 "" H 5100 7450 50  0001 C CNN
F 3 "" H 5100 7450 50  0001 C CNN
	1    5100 7450
	1    0    0    -1  
$EndComp
$Comp
L power:GND #PWR022
U 1 1
P 5600 7450
F 0 "#PWR022" H 5600 7200 50  0001 C CNN
F 1 "GND" H 5605 7277 50  0000 C CNN
F 2 "" H 5600 7450 50  0001 C CNN
F 3 "" H 5600 7450 50  0001 C CNN
	1    5600 7450
	1    0    0    -1  
$EndComp
Wire Wire Line
	5550 6700 5600 6700
Wire Wire Line
	5600 7100 5600 7050
Connection ~ 5600 6700
Wire Wire Line
	5600 6700 5650 6700
Wire Wire Line
	5550 7050 5600 7050
Connection ~ 5600 7050
Wire Wire Line
	5600 7050 5600 6700
Wire Wire Line
	5100 7100 5100 7050
Wire Wire Line
	5250 6700 5100 6700
Connection ~ 5100 6700
Wire Wire Line
	5100 6700 5100 6650
Wire Wire Line
	5250 7050 5100 7050
Connection ~ 5100 7050
Wire Wire Line
	5100 7050 5100 6700
Wire Wire Line
	5600 7450 5600 7400
Wire Wire Line
	5100 7450 5100 7400
Text Label 5100 6350 1    50   ~ 0
Vlp2
Text GLabel 5950 6700 2    50   Input ~ 0
VCF2_HP_out
Text Notes 4600 6100 2    50   ~ 0
Resonance limiter
Wire Notes Line
	2600 7700 2600 5750
Wire Notes Line
	650  5750 11000 5750
$EndSCHEMATC
